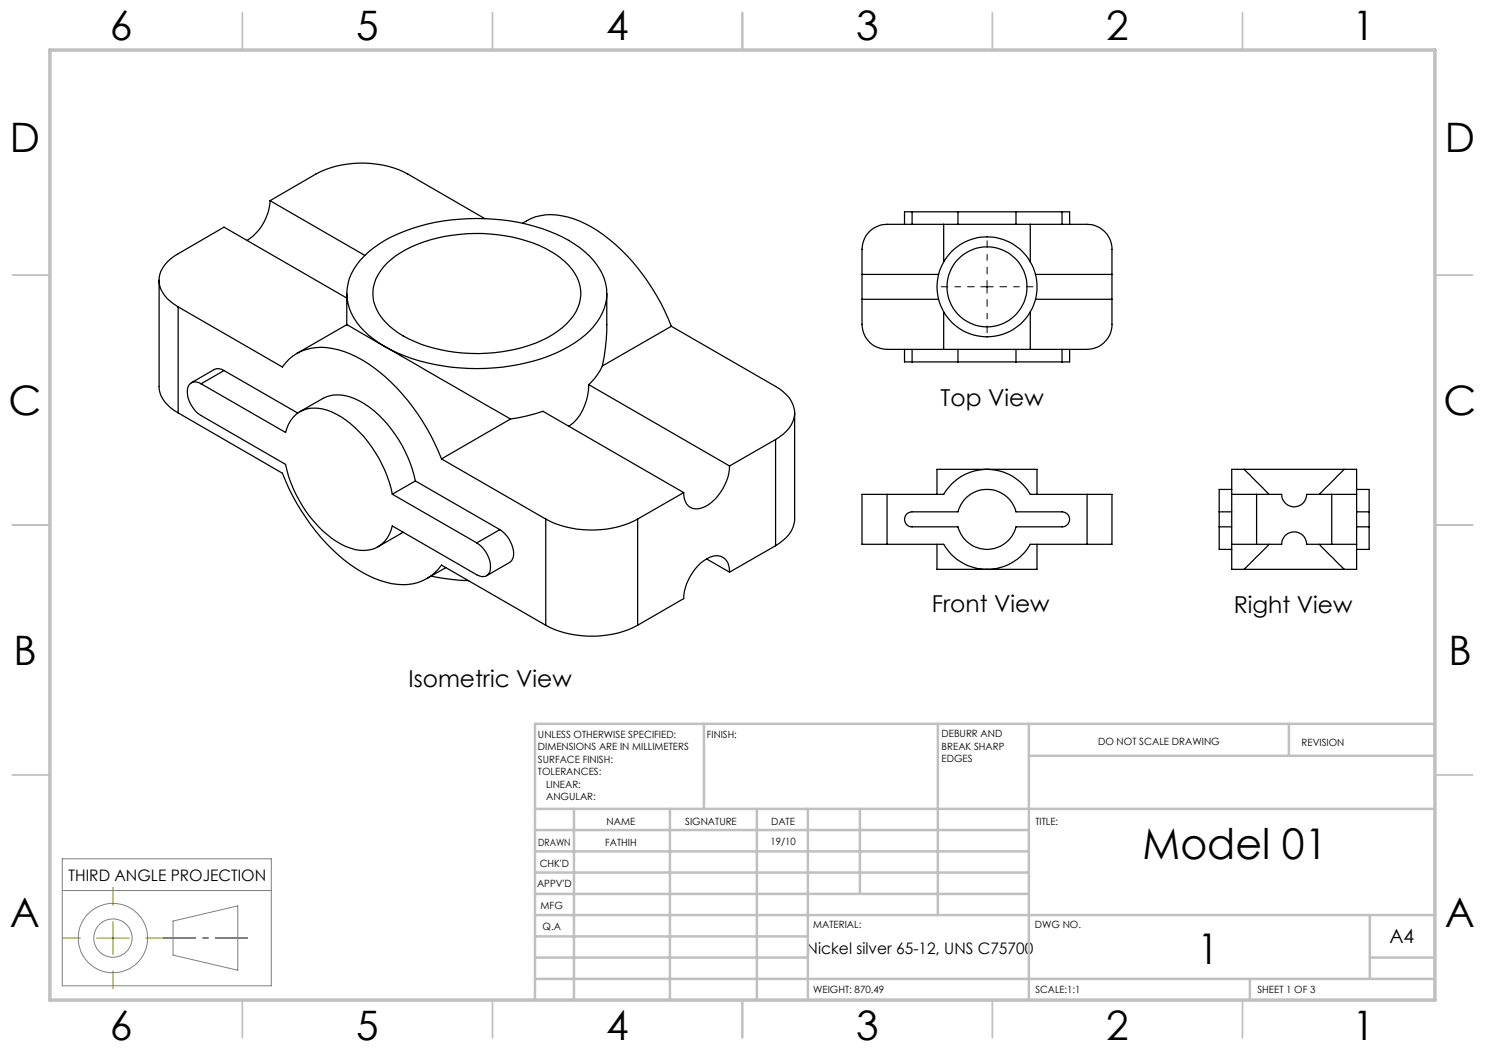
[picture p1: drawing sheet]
<svg xmlns="http://www.w3.org/2000/svg" width="297mm" height="210mm" viewBox="0 0 297 210" stroke-linecap="round" stroke-linejoin="round" font-family="sans-serif">
<g fill="none" stroke="#000" stroke-width=".25">
<path d="M31.8 56v21.3a6.2 6.2 0 0 0 3.8 5.3M54 40.1a10.2 10.2 0 0 1-4.6 8M54 40.1l9.2-5.3a20.3 20.3 0 0 1 18.4 0l15.4 8.9M54 40.1l19 11M69.4 59.6l-24.6-14.2-9.2 5.4a6.4 6.4 0 0 0-3.8 5.6 6.8 6.8 0 0 0 3.8 5M69.4 58.7v6.2M72.8 51.2a29 29 0 0 1 15.9-7 40.1 40.1 0 0 1 25 3.9 14.4 14.4 0 0 1 7.4 8.7 10.1 10.1 0 0 1-3.2 9.4 28.7 28.7 0 0 1-15.8 7 40.8 40.8 0 0 1-23.9-3.2 16 16 0 0 1-8.4-8.4 9.9 9.9 0 0 1 3-10.4zM77.4 52.6a24.5 24.5 0 0 1 14.6-5.7 30.3 30.3 0 0 1 19.1 4 10.4 10.4 0 0 1 5 7.2 8.7 8.7 0 0 1-3.6 7.4 26.3 26.3 0 0 1-15.2 5.2 30.5 30.5 0 0 1-17.7-4.1 10.4 10.4 0 0 1-5-7.2 8.3 8.3 0 0 1 2.8-6.8zM104.5 44.7a10.6 10.6 0 0 1 9.1-1.3 28.8 28.8 0 0 1 13.9 10.2 44.4 44.4 0 0 1 6.8 11.7M121.4 58.7a63 63 0 0 1-.6 12.7l-.3 1.8M172.4 54.9v5M172.4 59.9v5a5 5 0 0 0 5 5h11.3"/>
<path d="M172.4 54.9h15.3M172.4 59.9h15.3M182.4 42.4h-1.5v2.5M182.4 42.4v2.5M182.4 42.4h9.2M188.7 44.9h17.4M188.7 44.9h-11.3a5 5 0 0 0-5 5v5M188.7 44.9v7.5M191.6 42.4h11.6M191.6 42.4v2.5M203.2 42.4v2.5M203.2 42.4h9.2"/>
<path d="M206.1 44.9h11.3a5 5 0 0 1 5 5v5M206.1 44.9v7.5M207.1 54.9h15.3M207.1 59.9h15.3M212.4 42.4h1.5v2.5M212.4 42.4v2.5M222.4 54.9v5M222.4 59.9v5a5 5 0 0 1-5 5h-11.3M35.6 61.4l20.9 12a9.7 9.7 0 0 1 11.1-3.5 28.8 28.8 0 0 1 14 10.2 44.4 44.4 0 0 1 6.7 11.7M35.6 61.4v21.2M40.2 76.8a1.68 1.68 0 0 0-1.9-.2 1.68 1.68 0 0 0-.8 1.7 5.9 5.9 0 0 0 2.7 4.8l16.9 9.8a24.3 24.3 0 0 0 11.2 16 7.5 7.5 0 0 0 7.5 .3 6.3 6.3 0 0 0 2.7-4l16.9 9.8a1.67 1.67 0 0 0 1.9 .2 1.67 1.67 0 0 0 .8-1.8 6 6 0 0 0-2.7-4.8M40.2 76.8l16.9 9.7a5.9 5.9 0 0 1 7.5-4.7 17.3 17.3 0 0 1 9 6.6 26.2 26.2 0 0 1 4.9 10.4"/>
<path d="M44.8 74.1a2.05 2.05 0 0 0-1.9-.2l-4.6 2.6M44.8 74.1l14.7 8.5M44.8 74.1l-4.6 2.7M69.4 64.9l7.6 4.4M69.4 64.9l-10 5.8M77 69.3l25.1 14.5M117.8 76.9a9.9 9.9 0 0 1-4.1 8.3M117.8 76.9l28.1 16.3M120.5 73.2a11.9 11.9 0 0 1-2.7 3.7M134.3 65.3l20.8 12a6.4 6.4 0 0 1 3.8 5.6 6.8 6.8 0 0 1-3.8 5M134.3 65.3l-13.8 7.9M180.9 69.9v2.5h1.5"/>
<path d="M182.4 69.9v2.5M182.4 72.4h9.2M188.7 69.9h17.4M188.7 62.4v7.5M191.6 72.4h11.6M191.6 69.9v2.5M203.2 69.9v2.5M203.2 72.4h9.2M206.1 62.4v7.5M212.4 69.9v2.5M213.9 69.9v2.5h-1.5M35.6 82.6l20.9 12a41.1 41.1 0 0 0 14.7 19.1 16.1 16.1 0 0 0 11.4 3.1 9.2 9.2 0 0 0 5.7-3.8l20.8 12.1"/>
<path d="M60 82.3l4.6-2.6a7.5 7.5 0 0 1 7.3 .5 24.3 24.3 0 0 1 10.9 14.8l.3 1.2M78.5 98.8l16.9 9.8M83.1 96.2l16.9 9.7M83.1 96.2l-4.6 2.6M88.3 91.8l20.8 12M102.1 83.8a36.3 36.3 0 0 0 6.5-1.5l28.1 16.2M102.1 83.8l-13.8 8M136.7 98.5l-9.2 5.3M145.9 93.2a9.9 9.9 0 0 1-5.2 8.3 2.6 2.6 0 0 1-3.9-2.3l-.1-.7M155.1 87.9l-9.2 5.3M155.1 87.9v21.2M158.9 82.6v21.2a5.9 5.9 0 0 1-3 4.8l-.8 .5"/>
<path d="M177.4 98.9h11.3a10 10 0 0 1 17.4 0h11.3M177.4 98.9h-5v10h5M177.4 98.9v10M187.4 98.9v-5h20v5M217.4 98.9h5v10h-5M217.4 98.9v10M246.3 98.9h5M246.3 97.9h-2.5v4.5M246.3 98.9v10M248.8 93.9l5 5M248.8 93.9h20M248.8 93.9h-2.5v5"/>
<path d="M251.3 98.9h5a2.5 2.5 0 0 0 2.5 2.5 2.5 2.5 0 0 0 2.5-2.5h5M251.3 98.9v10M266.3 98.9h5M266.3 98.9v10M268.8 93.9l-5 5M268.8 93.9h2.5v5M271.3 97.9h2.5v4.5M271.3 98.9v10M80.6 106.4l-5 3M86.3 115.2l4 .7 3.4 .3M89.2 113.5l-3.8 2.2M100 105.9a6.1 6.1 0 0 1 2.7 5.4 1.73 1.73 0 0 1-.8 1.2l-4.6 2.6"/>
<path d="M100 105.9l-4.6 2.7M109.1 103.8a20.3 20.3 0 0 0 18.4 0M109.1 103.8v21.3M127.5 103.8v21.3M141.3 111.8l4.6 2.6M145.9 114.4a2.77 2.77 0 0 0-2.8-3.2 7.9 7.9 0 0 0-5.4 4.7l-.8 2.4-.2 1.4-9.2 5.4M155.1 109.1l-9.2 5.3M177.4 108.9h11.3a10 10 0 0 0 17.4 0h11.3M181.4 102.7l1-.3h9.2a6 6 0 0 1 5.8-4.5 6 6 0 0 1 5.8 4.5h9.2a1.5 1.5 0 0 1 1.5 1.5 1.5 1.5 0 0 1-1.5 1.5h-9.2a6 6 0 0 1-5.8 4.5 6 6 0 0 1-5.8-4.5h-9.2a1.51 1.51 0 0 1-1.4-1 1.51 1.51 0 0 1 .4-1.7zM187.4 108.9v5h20v-5M243.8 102.4v3M243.8 105.4v4.5h2.5"/>
<path d="M243.8 102.4h2.5M243.8 105.4h2.5M246.3 108.9h5M246.3 108.9v5h2.5M248.8 113.9h20M251.3 108.9h5a2.5 2.5 0 0 1 2.5-2.5 2.5 2.5 0 0 1 2.5 2.5h5M253.8 108.9l-5 5M263.8 108.9l5 5M266.3 108.9h5M271.3 108.9v5h-2.5M271.3 102.4h2.5M271.3 105.4h2.5"/>
<path d="M273.8 102.4v3M273.8 105.4v4.5h-2.5M109.1 125.1a20.3 20.3 0 0 0 18.4 0"/>
<circle cx="197.4" cy="57.4" r="8"/>
<circle cx="197.4" cy="57.4" r="10"/>
</g>
<g fill="none" stroke="#808080" stroke-width=".2">
<path d="M12.5 178.1h41.8M12.5 171.8h41.8v25.4h-41.8zM34.6 184.2l13-3v12.9l-13-3.1z"/>
<circle cx="22.6" cy="187.6" r="6.9"/>
<circle cx="22.6" cy="187.6" r="3.8"/>
</g>
<path d="M49.6 187.6h-17" fill="none" stroke="#000" stroke-width=".2" stroke-dasharray="15.2 1.3 1.3 1.3" stroke-dashoffset="8.7" stroke-linecap="butt"/>
<path d="M194.9 57.4h-6.7M197.4 54.9v-6.8M197.4 59.9v6.7M199.9 57.4h6.8" fill="none" stroke="#000" stroke-width=".2" stroke-dasharray="15.2 1.3 1.3 1.3" stroke-dashoffset="13.8" stroke-linecap="butt"/>
<path d="M16.1 187.6h-3.7M22.6 181.1v-3.7M22.6 194.1v3.7M29.1 187.6h3.7" fill="none" stroke="#808000" stroke-width=".2" stroke-dasharray="15.2 1.3 1.3 1.3" stroke-linecap="butt"/>
<path d="M196.1 57.4h2.5M197.4 56.1v2.5" fill="none" stroke="#000" stroke-width=".2"/>
<path d="M19.3 187.6h6.5M22.6 184.4v6.5" fill="none" stroke="#808000" stroke-width=".2"/>
<g fill="none" stroke="#c0c0c0" stroke-width=".35">
<path d="M48.5 2.5v7.5M98.5 2.5v7.5M148.5 2.5v7.5M198.5 2.5v7.5M248.5 2.5v7.5M2.5 55h7.5M287 55h7.5M2.5 105h7.5M287 105h7.5M2.5 155h7.5M287 155h7.5M48.5 200v7.5"/>
<path d="M98.5 200v7.5M148.5 200v7.5M198.5 200v7.5M248.5 200v7.5"/>
</g>
<g fill="none" stroke="#c0c0c0" stroke-width=".5">
<path d="M140.8 144.8v17M187.6 144.8v38.2M205.8 144.8v55.2M205.8 151.2h81.2M257.8 144.8v6.4M287 144.8h-180v55.2M107 161.8h180M107 178.8h98.8M107 174.5h98.8M107 170.3h98.8M107 166h98.8M114.8 161.8v38.2"/>
<path d="M134 161.8v38.2M151.4 161.8v38.2M161.6 161.8v38.2M172 161.8v17M107 195.8h180M107 191.5h54.6M107 187.3h54.6M107 183h180M250 195.8v4.2M274 191.5h13M274 183v12.8"/>
</g>
<path d="M10 10h277v190h-277z" fill="none" stroke="#c0c0c0" stroke-width=".7"/>
<g font-size="8.5">
<text x="228.5" y="171.8">Model 01</text>
<text x="239.5" y="192.7">1</text>
</g>
<g font-size="8.1">
<text x="22" y="8">6</text>
<text x="71.2" y="8">5</text>
<text x="121.2" y="8">4</text>
<text x="171.3" y="8">3</text>
<text x="221.3" y="8">2</text>
<text x="270.5" y="8">1</text>
<text x="2" y="30.5">D</text>
<text x="289" y="30.5">D</text>
<text x="1.7" y="83">C</text>
<text x="288.7" y="83">C</text>
<text x="2.7" y="133">B</text>
<text x="289.7" y="133">B</text>
<text x="2" y="185.5">A</text>
<text x="289" y="185.5">A</text>
<text x="22" y="208">6</text>
<text x="71.2" y="208">5</text>
<text x="121.2" y="208">4</text>
<text x="171.3" y="208">3</text>
<text x="221.3" y="208">2</text>
<text x="270.5" y="208">1</text>
</g>
<g font-size="4.7">
<text x="188.1" y="81.1">Top View</text>
<text x="186.4" y="122.4">Front View</text>
<text x="246.8" y="122.6">Right View</text>
<text x="81.7" y="137.5">Isometric View</text>
</g>
<text font-size="3.9" x="277.9" y="188.5">A4</text>
<g font-size="3.2">
<text x="13.7" y="176.1">THIRD ANGLE PROJECTION</text>
<text x="161.3" y="190.9">Nickel silver 65-12, UNS C75700</text>
</g>
<g font-size="2">
<text x="107.6" y="147.6">UNLESS OTHERWISE SPECIFIED:</text>
<text x="141.4" y="147.6">FINISH:</text>
<text x="188.3" y="147.5">DEBURR AND</text>
<text x="188.3" y="150">BREAK SHARP</text>
<text x="219.6" y="149">DO NOT SCALE DRAWING</text>
<text x="260.3" y="149.2">REVISION</text>
<text x="107.6" y="150.1">DIMENSIONS ARE IN MILLIMETERS</text>
<text x="107.6" y="152.6">SURFACE FINISH:</text>
<text x="107.6" y="155.1">TOLERANCES:</text>
<text x="188.3" y="152.5">EDGES</text>
<text x="109.2" y="157.6">LINEAR:</text>
<text x="109.2" y="160.1">ANGULAR:</text>
<text x="121.3" y="165">NAME</text>
<text x="137" y="164.9">SIGNATURE</text>
<text x="154.2" y="164.9">DATE</text>
<text x="207.1" y="164.9">TITLE:</text>
<text x="107.6" y="169.1">DRAWN</text>
<text x="107.9" y="173.3">CHK'D</text>
<text x="121" y="169.1">FATHIH</text>
<text x="154.1" y="168.9">19/10</text>
<text x="107.4" y="177.4">APPV'D</text>
<text x="108.1" y="181.8">MFG</text>
<text x="108.5" y="186">Q.A</text>
<text x="162.6" y="185.5">MATERIAL:</text>
<text x="207" y="185.5">DWG NO.</text>
<text x="162.6" y="198.5">WEIGHT: 870.49</text>
<text x="207.1" y="198.6">SCALE:1:1</text>
<text x="251.5" y="198.6">SHEET 1 OF 3</text>
</g>
</svg>
